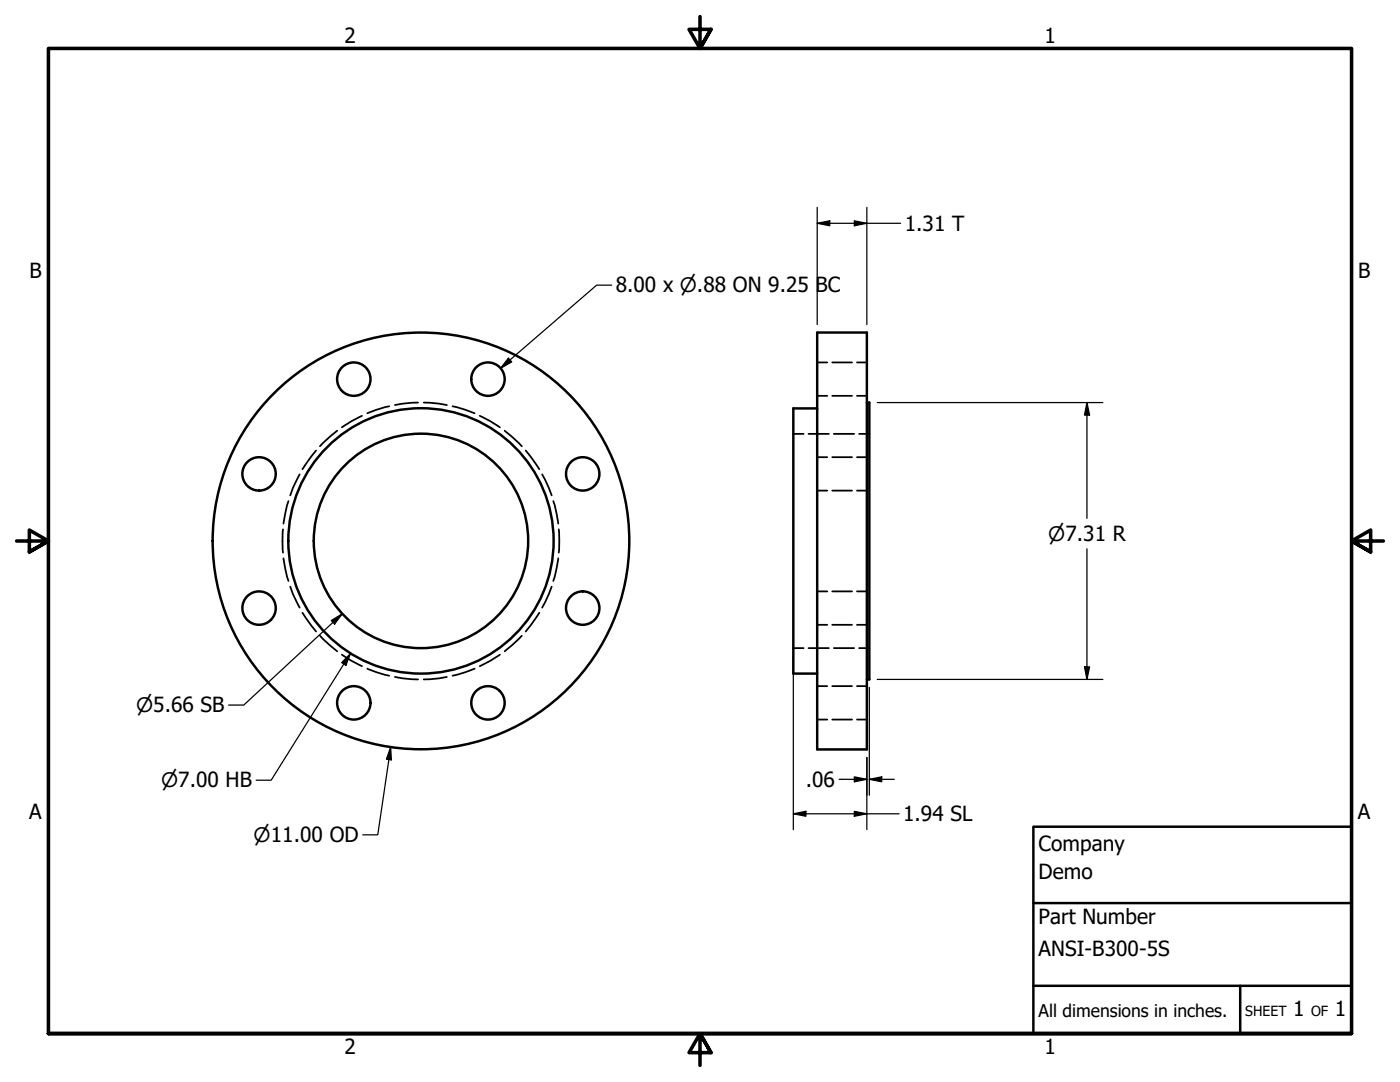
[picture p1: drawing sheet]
<svg xmlns="http://www.w3.org/2000/svg" width="279mm" height="216mm" viewBox="0 0 279 216" stroke-linecap="round" stroke-linejoin="round" font-family="sans-serif">
<!-- layer: Hidden (ANSI) -->
<g fill="none" stroke="#000" stroke-width=".35">
<path d="M163.1 79h2M163.1 72.3h2M166.1 79h3.9M166.1 72.3h3.9M171 79h2M171 72.3h2M57.6 100l-.7 2.6-.3 1.9M59.8 94.7l-1.3 2.7-.6 1.4M63.1 89.9l-2.7 3.7M67.3 85.9l-3.4 3.1M72.2 83l-2 1-2 1.3M77.7 81.1l-2.6 .7-1.8 .7"/>
<path d="M83.4 80.3l-3 .2-1.6 .3M84.6 80.3l3 .2 1.6 .3M90.3 81.1l2.6 .7 1.8 .7M95.7 83l2.1 1 2 1.3M100.7 85.9l3.4 3.1M104.9 89.9l2.7 3.7M108.2 94.7l1.9 4.1M110.4 100l.7 2.6 .3 1.9M158.3 86.6h2.1M161.4 86.6h4M163.1 97.9h2M163.1 91.2h2"/>
<path d="M166.1 97.9h3.9M166.1 91.2h3.9M166.4 86.6h4.1M171 97.9h2M171 91.2h2M171.4 86.6h2.1M56.5 105.6l-.1 2.3 .1 2.4M56.6 111.4l.3 1.9 .7 2.6M57.9 117.1l.6 1.4 1.3 2.7M110.1 117.1l-1.9 4.1M111.4 111.4l-.3 1.9-.7 2.6M111.5 105.6l.1 2.3-.1 2.4"/>
<path d="M163.1 118h2M166.1 118h3.9M171 118h2M60.4 122.3l2.7 3.7M63.9 126.9l3.4 3.1M68.2 130.6l2 1.3 2 1M73.3 133.4l1.8 .7 2.6 .7M78.8 135.1l1.6 .3 3 .2M89.2 135.1l-1.6 .3-3 .2M94.7 133.4l-1.8 .7-2.6 .7M99.8 130.6l-2 1.3-2.1 1M104.1 126.9l-3.4 3.1"/>
<path d="M107.6 122.3l-2.7 3.7M158.3 129.3h2.1M161.4 129.3h4M163.1 124.7h2M163.1 136.9h2M166.1 124.7h3.9M166.1 136.9h3.9M166.4 129.3h4.1M171 124.7h2M171 136.9h2M171.4 129.3h2.1M163.1 143.6h2"/>
<path d="M166.1 143.6h3.9M171 143.6h2"/>
</g>
<!-- layer: Visible (ANSI) -->
<g fill="none" stroke="#000" stroke-width=".49">
<path d="M163.1 66.4h9.9v83.1h-9.9zM163.1 81.5h-4.8v52.9h4.8M173 80.3h.5v55.3h-.5"/>
<circle cx="70.6" cy="75.7" r="3.3"/>
<circle cx="97.4" cy="75.7" r="3.3"/>
<circle cx="51.7" cy="94.6" r="3.3"/>
<circle cx="116.3" cy="94.6" r="3.3"/>
<circle cx="84" cy="107.9" r="21.4"/>
<circle cx="84" cy="107.9" r="26.5"/>
<circle cx="84" cy="107.9" r="41.6"/>
<circle cx="51.7" cy="121.3" r="3.3"/>
<circle cx="116.3" cy="121.3" r="3.3"/>
<circle cx="70.6" cy="140.2" r="3.3"/>
<circle cx="97.4" cy="140.2" r="3.3"/>
</g>
<!-- layer: Border (ANSI) -->
<path d="M139.7 3.3v6.4l-2.2-3.8h4.4l-2.2 3.8 2.2-3.8M3.3 107.9h6.4l-3.8-2.1v4.3l3.8-2.2-3.8 2.2M276.1 107.9h-6.4l3.8-2.1v4.3l-3.8-2.2 3.8 2.2M9.7 206.2v-196.5h260v196.5h-260h260M141.9 210l-2.2-3.8 2.2 3.8h-4.4l2.2-3.8v6.4" fill="none" stroke="#000" stroke-width=".71"/>
<!-- layer: Title (ANSI) -->
<path d="M206.2 165h63.5v41.2h-63.5zM206.2 196.7h63.5M206.2 180.2h63.5M247.5 196.7v9.5" fill="none" stroke="#000" stroke-width=".49"/>
<!-- layer: Dimension (ANSI) -->
<g fill="none" stroke="#000" stroke-width=".25">
<path d="M122.1 56.9h-3l-19.2 16.6M163.1 44.6l2.5-.5v.9zM163.1 44.6h16.6M163.1 41.4v23.4M170.5 44.1l2.5 .5-2.5 .4zM173 41.4v23.4M101.5 71.5l.6 .7-2.2 1.3zM175.1 80.3h45M216.9 80.3l.6 2.5h-1.1zM216.9 80.3v23.1M216.9 109.5v26.1M66.1 123.8l2.2-1.3-1.5 2z"/>
<path d="M68.3 122.5l-19.7 18.2h-3M70 130.4l-1 2.4-.8-.6zM70 130.4l-15.9 25.3h-3M158.3 130.9v34.7M173.5 137.2v21.5M175.1 135.6h45M216.4 133.1h1.1l-.6 2.5zM78 149.1l.1 2.5-1-.1zM78 149.1l-2.6 17.5h-3M167.5 155.5h5.5M170.5 155l2.5 .5-2.5 .5zM173 151.1v14.5"/>
<path d="M173.5 155.5l2.5-.5v1zM173.5 155.5h5M158.3 162.4l2.5-.5v1zM158.3 162.4h21.1M170.5 161.9l2.5 .5-2.5 .5z"/>
</g>
<g fill="#000">
<path d="M163.1 44.6l2.5-.5v.9z" fill-rule="evenodd"/>
<path d="M170.5 44.1l2.5 .5-2.5 .4z" fill-rule="evenodd"/>
<path d="M101.5 71.5l.6 .7-2.2 1.3z" fill-rule="evenodd"/>
<path d="M216.9 80.3l.6 2.5h-1.1z" fill-rule="evenodd"/>
<path d="M66.1 123.8l2.2-1.3-1.5 2z" fill-rule="evenodd"/>
<path d="M70 130.4l-1 2.4-.8-.6z" fill-rule="evenodd"/>
<path d="M216.4 133.1h1.1l-.6 2.5z" fill-rule="evenodd"/>
<path d="M78 149.1l.1 2.5-1-.1z" fill-rule="evenodd"/>
<path d="M170.5 155l2.5 .5-2.5 .5z" fill-rule="evenodd"/>
<path d="M173.5 155.5l2.5-.5v1z" fill-rule="evenodd"/>
<path d="M158.3 162.4l2.5-.5v1z" fill-rule="evenodd"/>
<path d="M170.5 161.9l2.5 .5-2.5 .5z" fill-rule="evenodd"/>
</g>
<g font-size="4.2">
<text x="68.7" y="8.6">2</text>
<text x="208.4" y="8.6">1</text>
<text x="180.6" y="46.1">1.31 T</text>
<text x="5.9" y="55.5">B</text>
<text x="122.9" y="58.3">8.00 x ⌀.88 ON 9.25 BC</text>
<text x="271" y="55.5">B</text>
<text x="160.8" y="157">.06</text>
<text x="5.8" y="163.4">A</text>
<text x="180.2" y="163.9">1.94 SL</text>
<text x="271" y="163.4">A</text>
<text x="207.3" y="169.8">Company</text>
<text x="207.3" y="175.4">Demo</text>
<text x="207.3" y="184.4">Part Number</text>
<text x="207.3" y="190.7">ANSI-B300-5S</text>
<text x="258.1" y="202.8">1</text>
<text x="266.4" y="202.8">1</text>
<text x="68.7" y="210.3">2</text>
<text x="208.4" y="210.3">1</text>
</g>
<g font-size="4">
<text x="209.2" y="107.9">⌀7.31 R</text>
<text x="27.2" y="142.1">⌀5.66 SB</text>
<text x="32.2" y="157.1">⌀7.00 HB</text>
<text x="50.6" y="168.1">⌀11.00 OD</text>
</g>
<text font-size="3.5" x="207.3" y="202.9">All dimensions in inches.</text>
<g font-size="2.8">
<text x="248.5" y="202.8">SHEET</text>
<text x="261.7" y="202.8">OF</text>
</g>
</svg>
